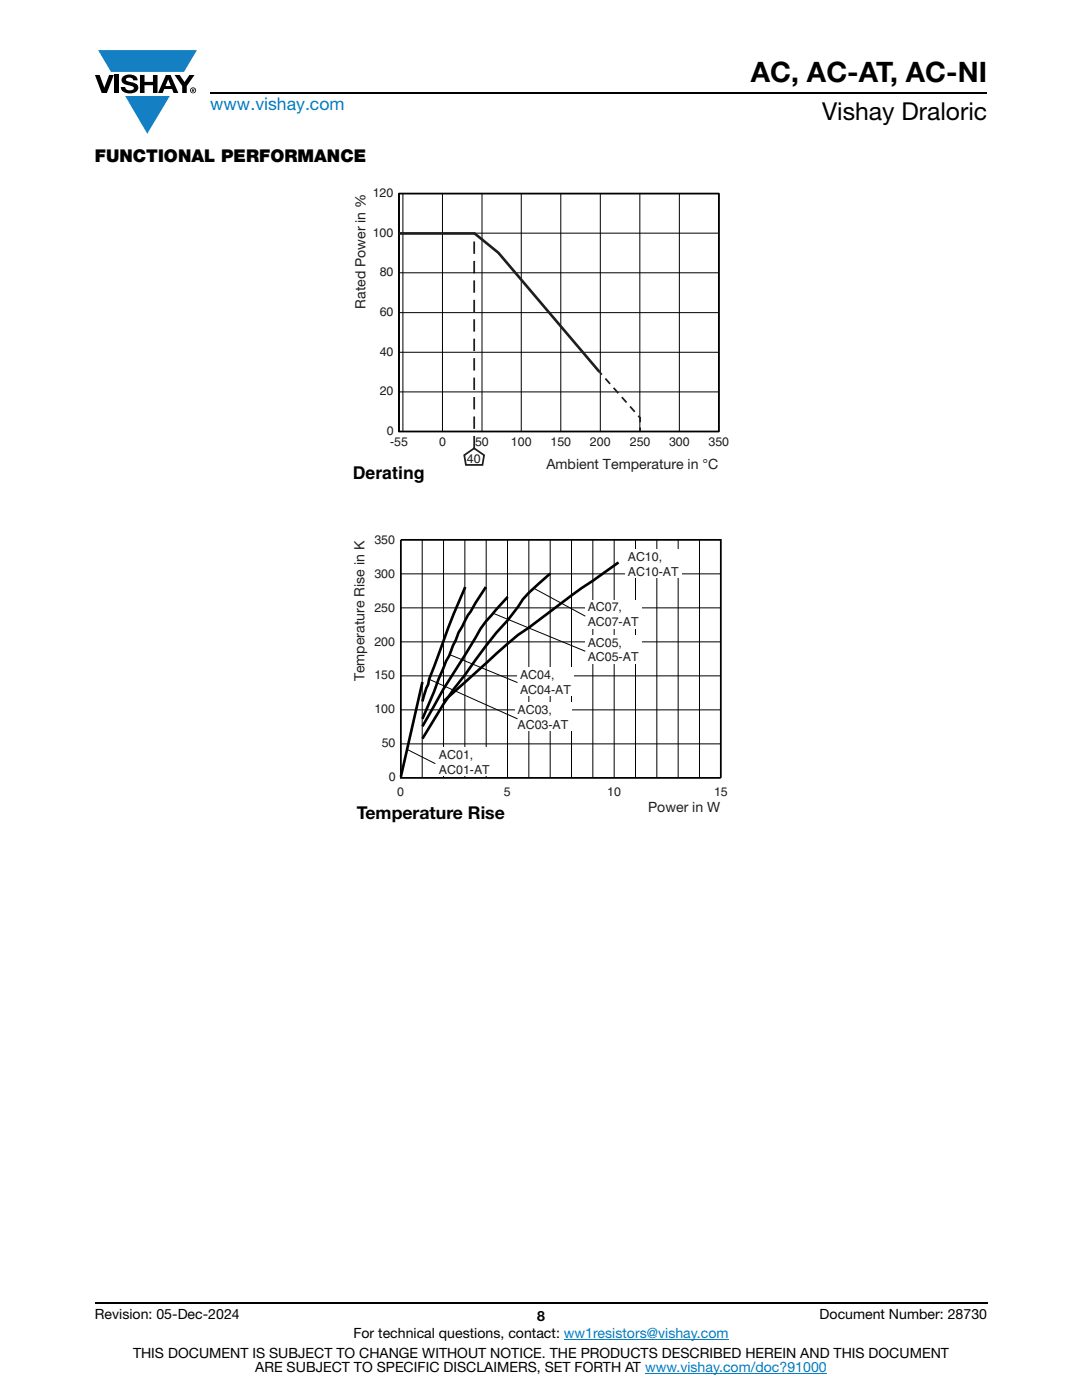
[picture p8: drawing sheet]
<svg xmlns="http://www.w3.org/2000/svg" width="216mm" height="279mm" viewBox="0 0 216 279" stroke-linecap="round" stroke-linejoin="round" font-family="sans-serif">
<g fill="#147fc3">
<path d="M19.6 10h19.7l-2.6 4.3h-1.1h-13.5z"/>
<path d="M25 19.2h8.9l-4.5 7.5z"/>
</g>
<g fill="#000">
<path d="M18.9 15h1l.9 2.5 1-2.5h.9l-1.4 3.6h-1zM22.9 15h.9v3.6h-.9zM24.6 15.3a2.1 2.1 0 0 1 2.8 .3l.1 .4h-.9a.79 .79 0 0 0-.7-.5 .79 .79 0 0 0-.8 .4l.3 .3 1 .2a1.08 1.08 0 0 1 1.2 1 1.08 1.08 0 0 1-1.1 1.2 1.73 1.73 0 0 1-2.4-1.2h.9a.96 .96 0 0 0 .8 .6 .96 .96 0 0 0 .9-.4 1.31 1.31 0 0 0-1.2-.6 1.03 1.03 0 0 1-1.1-.6 1.03 1.03 0 0 1 .2-1.1zM27.9 15h.9v1.3h1.7v-1.3h.9v3.6h-.9v-1.6h-1.7v1.6h-.9zM34.8 15h1.1l.9 1.4 1-1.4h1l-1.5 2.2v1.4h-.9v-1.4z"/>
<path d="M33.6 15.9l.5 1.3h-1.1zM33.1 15l-1.6 3.6h1l.3-.8h1.5l.3 .8h1l-1.6-3.6z"/>
<path d="M38.4 17.8h.2v.2h-.2zM38.3 17.7v.7h.1v-.3l.4 .3-.2-.3 .2-.2-.1-.2z"/>
<path d="M38.1 18a.46 .46 0 0 1 .9 0 .46 .46 0 0 1-.9 0zM37.9 18a.6 .6 0 0 0 1.2 0 .6 .6 0 0 0-1.2 0z"/>
</g>
<path d="M42 18.6h155M18.9 260h178.1" fill="none" stroke="#000" stroke-width=".36"/>
<path d="M112.5 267.3h32.9M128.7 274h36.3" fill="none" stroke="#007ec4" stroke-width=".2"/>
<path d="M94.6 89.5v-42.8" fill="none" stroke="#201d1e" stroke-width=".35" stroke-dasharray="2.5 1.4" stroke-linecap="butt"/>
<path d="M119.6 74.2l.5 .6M92.6 90.8l2-1.3 2 1.3-.3 2h-3.3zM127.7 85.3v.7" fill="none" stroke="#201d1e" stroke-width=".35"/>
<g fill="none" stroke="#000" stroke-width=".2">
<path d="M79.6 38.6h63.8v47.5h-63.8M80.4 38.6v47.5M88.3 38.6v47.5M96.2 38.6v47.5M104 38.6v47.5M111.9 38.6v47.5M119.8 38.6v47.5M127.7 38.6v47.5M135.6 38.6v47.5M79.6 54.4h63.8M79.6 46.5h63.8M79.6 78.2h63.8"/>
<path d="M79.6 70.3h63.8M79.6 62.4h63.8M80 114.5h63.8M84.2 107.7v47.5M88.5 107.7v47.5M92.8 107.7v47.5M97 107.7v47.5M101.3 107.7v47.5M105.5 107.7v47.5M109.8 107.7v47.5M114 107.7v47.5M118.3 107.7v47.5"/>
<path d="M122.6 107.7v47.5M126.8 107.7v47.5M131.1 107.7v47.5M135.3 107.7v47.5M139.6 107.7v47.5M80 134.9h63.8M80 128.1h63.8M80 121.3h63.8M80 148.5h63.8M80 141.7h63.8"/>
</g>
<path d="M79.6 38.6h63.8v47.5h-63.8zM79.6 38.6v47.5M80 107.7h63.8v47.5h-63.8z" fill="none" stroke="#000" stroke-width=".35"/>
<path d="M79.6 46.6h15.1l4.8 3.9 20.1 23.7" fill="none" stroke="#201d1e" stroke-width=".53"/>
<path d="M120.8 75.6l6.9 7.8v1.4" fill="none" stroke="#201d1e" stroke-width=".35" stroke-dasharray="1.4 1.1" stroke-linecap="butt"/>
<path d="M92.8 117.1a187 187 0 0 0-6.2 16l-1 2.5-.2 1-.3 .7-.8 2.7M96.9 117.1l-3.5 5.7-1.9 3.4-7.2 17.3M101.3 119.1l-2.2 2.5a24.1 24.1 0 0 0-4.2 5.7l-6.4 10.2-4.2 7.5M109.8 114.5l-4.3 3.8-1.2 1.3-3 4.2a89 89 0 0 0-8.5 10.8 87.4 87.4 0 0 0-8.5 12.8M123.4 112.2l-5.1 3.7a182.8 182.8 0 0 0-12.8 9.4 62.8 62.8 0 0 0-8.6 7.1l-8.4 7.6M84.3 136.1l-4.3 18.9" fill="none" stroke="#000" stroke-width=".53"/>
<g fill="#fff">
<path d="M124.8 109.7h11.3v5.7h-11.3z"/>
<path d="M116.8 126.7h11.3v5.7h-11.3z"/>
<path d="M103.3 133.2h11.3v5.7h-11.3z"/>
<path d="M102.8 140.2h11.3v5.7h-11.3z"/>
<path d="M87.1 149.1h11.3v5.7h-11.3z"/>
<path d="M116.8 119.7h11.3v5.7h-11.3z"/>
</g>
<path d="M106.5 117.4l10.3 5.6M85.6 135.6l17.7 7.9M89.7 130.6l13.6 5.6M98.4 122.4l18.4 7.6M81.2 149.6l5.7 2.8" fill="none" stroke="#000" stroke-width=".2"/>
<text font-size="5.6" x="149.8" y="16.4">AC, AC-AT, AC-NI</text>
<text font-size="4.9" x="164" y="24">Vishay Draloric</text>
<text font-size="3.5" fill="#007ec4" x="42" y="21.9">www.vishay.com</text>
<g font-size="3.5">
<text x="18.9" y="32.3">FUNCTIONAL PERFORMANCE</text>
<text x="70.4" y="95.6">Derating</text>
<text x="71.2" y="163.4">Temperature Rise</text>
</g>
<g font-size="2.8" fill="#201d1e">
<text x="72.9" y="61.6" transform="rotate(-90 72.9 61.6)">Rated Power in %</text>
<text x="109" y="93.7">Ambient Temperature in °C</text>
</g>
<g font-size="2.8" fill="#231f20">
<text x="72.7" y="136" transform="rotate(-90 72.7 136)">Temperature Rise in K</text>
<text x="129.3" y="162.1">Power in W</text>
</g>
<g font-size="2.8">
<text x="18.9" y="263.3">Revision: 05-Dec-2024</text>
<text x="107.2" y="263.6">8</text>
<text x="163.6" y="263.3">Document Number: 28730</text>
<text x="70.5" y="267.1">For technical questions, contact: ww1resistors@vishay.com</text>
<text x="26.5" y="271">THIS DOCUMENT IS SUBJECT TO CHANGE WITHOUT NOTICE. THE PRODUCTS DESCRIBED HEREIN AND THIS DOCUMENT</text>
<text x="50.9" y="273.8">ARE SUBJECT TO SPECIFIC DISCLAIMERS, SET FORTH AT www.vishay.com/doc?91000</text>
</g>
<g font-size="2.5" fill="#201d1e">
<text x="74.4" y="39.4">120</text>
<text x="74.4" y="47.3">100</text>
<text x="75.8" y="55.1">80</text>
<text x="75.8" y="63.1">60</text>
<text x="75.8" y="71">40</text>
<text x="75.8" y="78.9">20</text>
<text x="77.2" y="86.8">0</text>
<text x="77.8" y="89.1">-55</text>
<text x="87.6" y="89.1">0</text>
<text x="94.8" y="89.1">50</text>
<text x="102" y="89.1">100</text>
<text x="109.8" y="89.1">150</text>
<text x="117.7" y="89.1">200</text>
<text x="125.7" y="89.1">250</text>
<text x="133.5" y="89.1">300</text>
<text x="141.4" y="89.1">350</text>
<text x="93.1" y="92.3">40</text>
</g>
<g font-size="2.5" fill="#231f20">
<text x="74.7" y="108.5">350</text>
<text x="125.3" y="112">AC10,</text>
<text x="74.7" y="115.3">300</text>
<text x="125.3" y="115">AC10-AT</text>
<text x="74.7" y="122.1">250</text>
<text x="117.3" y="122">AC07,</text>
<text x="117.3" y="125">AC07-AT</text>
<text x="74.7" y="128.8">200</text>
<text x="117.3" y="129">AC05,</text>
<text x="117.3" y="132">AC05-AT</text>
<text x="74.7" y="135.6">150</text>
<text x="103.8" y="135.5">AC04,</text>
<text x="74.7" y="142.4">100</text>
<text x="103.3" y="142.5">AC03,</text>
<text x="103.8" y="138.5">AC04-AT</text>
<text x="76.2" y="149.1">50</text>
<text x="103.3" y="145.5">AC03-AT</text>
<text x="77.6" y="155.9">0</text>
<text x="87.6" y="151.5">AC01,</text>
<text x="87.6" y="154.4">AC01-AT</text>
<text x="79.2" y="158.8">0</text>
<text x="100.5" y="158.8">5</text>
<text x="121.2" y="158.8">10</text>
<text x="142.5" y="158.8">15</text>
</g>
</svg>
